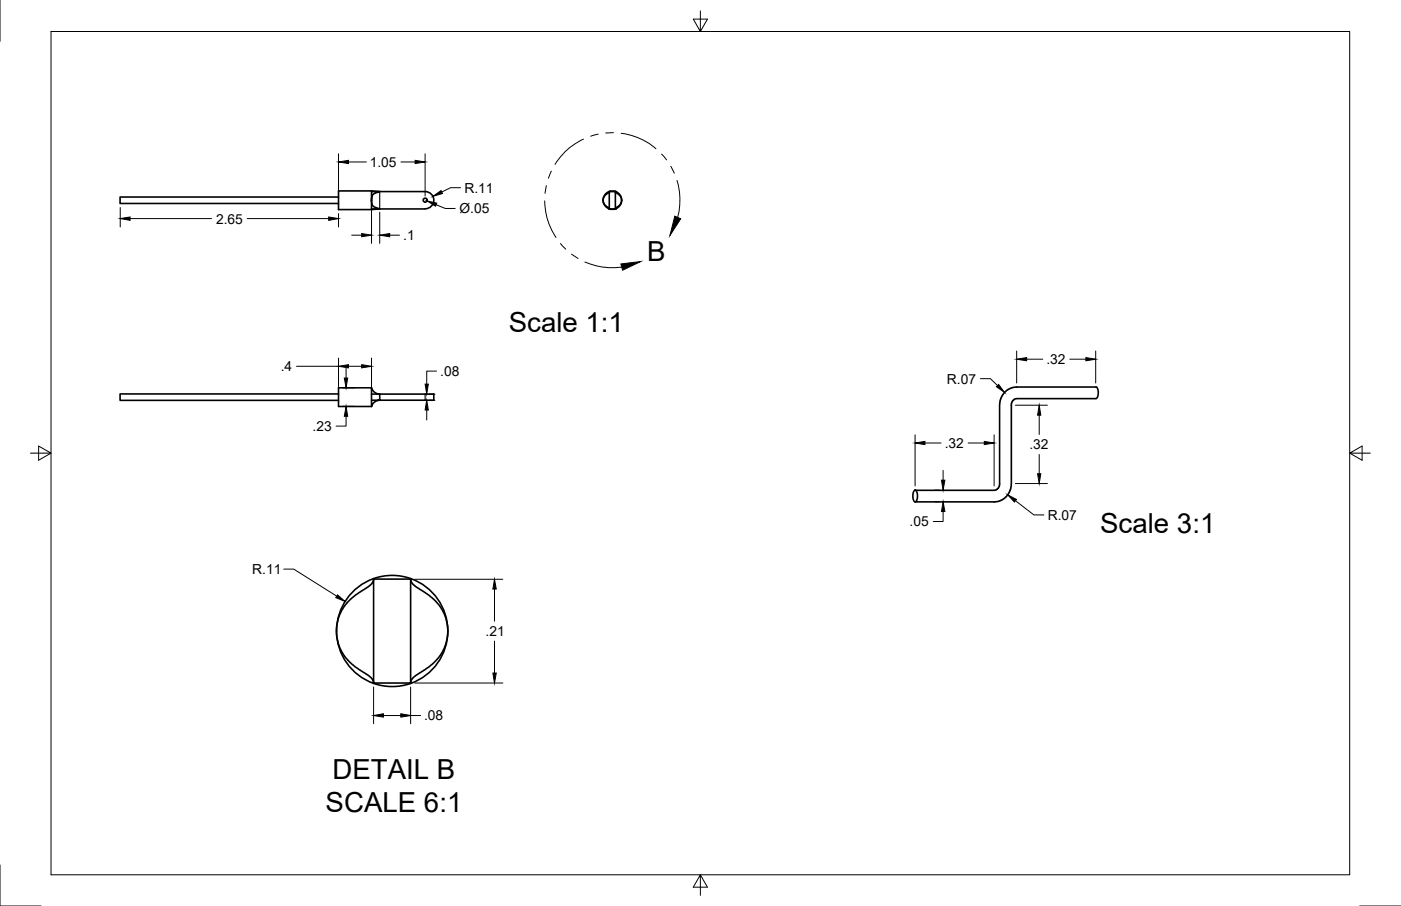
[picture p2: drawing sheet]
<svg xmlns="http://www.w3.org/2000/svg" width="432mm" height="279mm" viewBox="0 0 432 279" stroke-linecap="round" stroke-linejoin="round" font-family="sans-serif">
<!-- layer: Visible -->
<g fill="none" stroke="#000" stroke-width=".5">
<path d="M114.5 58.9h-10.2v5.7h10.2l2.5-.2-.8-.3a1.91 1.91 0 0 1-1.7-2.3M114.5 59.1h2.5l-.8 .3a1.91 1.91 0 0 0-1.7 2.4zM114.5 58.9l2.5 .2h14M114.5 58.9v.2M131 59.1a2.65 2.65 0 0 1 2.7 2.6 2.65 2.65 0 0 1-2.7 2.7M187.8 59.1l-1.7 1.5-.3 1 .3 1.3 1.7 1.5M187.8 59.1h1.9v5.3h-1.9zM189.7 59.1l1.6 1.5 .3 1-.3 1.3-1.6 1.5M104.3 60.8h-67.3v1.9h67.3M114.5 61.8v2.8M114.5 64.4h16.5M114.5 119.6l.3 .6a2.6 2.6 0 0 0 2.2 1.3h-2.5"/>
<path d="M114.5 119.6v3.8M114.5 119.6h-10.2v5.8h10.2M337.8 119.4h-24.8l-2.2 .6-1.1 .9-.7 .9-.9 2.4v25.4l-.4 .9-.5 .5-.7 .2h-24.5M337.8 119.3a2.64 2.64 0 0 1 0 3.6M104.3 121.5h-67.3v2h67.3M114.5 123.4h2.5l-.2 .1a2.51 2.51 0 0 0-2.3 1.9zM117 121.5h16.7v1.9h-16.7zM337.8 122.9h-24.5l-.7 .3-.5 .4-.4 1v25.4l-.9 2.3-.7 .9-1.1 .9-2.2 .7h-24.8M281.8 151.2h.3a2.64 2.64 0 0 1 0 3.6 2.74 2.74 0 0 1-.3-3.6zM115.1 178.4l-.1 .8-.5 1-5.1 3.4-3.1 3.1-.9 1.3-1.1 2.5-.6 3.5 .1 2.7 .5 2 1.7 3.4 2.6 2.8 5.9 4.2 .5 .9 .1 .8M115.1 178.6h11.5v32h-11.5zM126.6 178.6l.1 .6 .6 1 5 3.4 3.1 3.1 .9 1.3 1.1 2.5 .6 3.5-.1 2.7-.5 2-1.7 3.4-2.6 2.8-5.8 4.2-.6 .9-.1 .8"/>
<path d="M126.6 178.4v.2"/>
<circle cx="131" cy="61.7" r=".62"/>
<circle cx="188.7" cy="61.7" r="2.85"/>
<circle cx="120.9" cy="194.6" r="17.1"/>
</g>
<!-- layer: Visible Narrow -->
<path d="M117 59.3v4.9M131 121.6v1.7" fill="none" stroke="#000" stroke-width=".35"/>
<!-- layer: Visible -->
<g fill="#000">
<circle cx="187.8" cy="59.1" r=".25"/>
<circle cx="189.7" cy="59.1" r=".25"/>
<circle cx="187.8" cy="64.4" r=".25"/>
<circle cx="189.7" cy="64.4" r=".25"/>
</g>
<!-- layer: Border -->
<path d="M0 .1v12.6M15.7 9.7h400.3v260.1h-400.3zM215.9 3.4v6.3l-2.2-3.8h4.3l-2.1 3.8M9.4 139.7h6.3l-3.8-2.1v4.3l3.8-2.2M416 139.7l3.8 2.2v-4.3l-3.8 2.1h6.3M0 266.7v12.7h12.7M215.9 269.8l2.1 3.8h-4.3l2.2-3.8v6.3M419.1 279.4h12.6" fill="none" stroke="#000" stroke-width=".31"/>
<!-- layer: Dimensions -->
<g fill="none" stroke="#000" stroke-width=".31">
<path d="M104.3 47.4v15.9M107.4 49.9h5.5M123.6 49.9h4.3M131 47.4v13.1M141.9 57.9h-3l-2.8 1.3M37.1 64v6M40.1 67.4h25.1M76.2 67.4h25.1M104.3 65.9v4.1M108.4 72.5h3.1M114.5 63v12.1M117 65.4v9.7"/>
<path d="M120.1 72.5h3M134.4 63.1l2.8 1.2h3.1M91.4 113h12.9M104.3 110.4v13.7M105.6 119.6h3.6M106.7 113.5v3.1M107.4 113h4.1M114.5 110.4v11.8M134.5 114.4h-3v4.1M302.2 116.8h3.1l2.1 2.1M313.3 108.2v9.9M316.4 110.8h5"/>
<path d="M329.7 110.8h5M337.7 108.2v9.9M105.6 125.3h3.6M106.7 128.4v3h-3.1M131.5 126.4v3.1M132.3 121.5h1.7M132.3 123.4h1.7M282 134.1v15.8M285.1 136.6h4.9M298.4 136.6h5M306.4 134.1v15.8M312.9 125h9.9"/>
<path d="M320.3 128v6M288.1 151.2h1.3M288.1 154.7h1.3M290.7 157.8v3h-3.1M290.7 145.1v3M312.9 149.1h9.9M313 154.4l5.7 4.4h3M320.3 140.1v6M87.5 175.5h3l13.3 8.3M127.8 178.6h27.2M152.4 181.7v9.9M152.4 197.7v9.9"/>
<path d="M115.1 211.9v11.3M126.6 211.9v11.3M127.8 210.6h27.2M118.2 220.7h5.3M126.6 220.7h3"/>
</g>
<g fill="#000" stroke="#000" stroke-width=".31">
<path d="M104.3 49.9l3.1-.4v.9zM127.9 49.5l3.1 .4-3.1 .5zM133.4 60.6l2.5-1.8 .5 .9zM37.1 67.4l3-.5v1.1zM101.3 66.9l3 .5-3 .6zM111.5 72l3 .5-3 .5zM117 72.5l3.1-.5v1zM131.6 62l3 .6-.4 1zM106.1 116.6h1.1l-.5 3zM104.3 113l3.1-.5v1zM111.5 112.5l3 .5-3 .5zM131 118.5h1l-.5 3z"/>
<path d="M307.8 118.6l1.8 2.4-2.5-1.7zM313.3 110.8l3.1-.5v1zM334.7 110.3l3 .5-3 .5zM106.7 125.3l.5 3.1h-1.1zM131.5 123.4l.5 3h-1zM282 136.6l3.1-.5v1zM303.4 136.1l3 .5-3 .5zM320.3 125l.5 3h-1zM290.2 148.1h1l-.5 3.1zM290.7 154.7l.5 3.1h-1zM310.6 152.6l2.7 1.4-.7 .8zM319.8 146.1h1l-.5 3z"/>
<path d="M104 183.5l2.4 2-2.9-1.2zM152.4 178.6l.6 3.1h-1.1zM151.9 207.6h1.1l-.6 3zM115.1 220.7l3.1-.6v1.1zM123.5 220.1l3.1 .6-3.1 .5z"/>
</g>
<!-- layer: Annotations -->
<g fill="none" stroke="#000" stroke-width=".31">
<path d="M168.4 57.2l-.4 2.4M169.9 52.8l-.9 2.2M179.8 42.9a19.7 19.7 0 0 0-8.7 7.8M184.4 41.4l-2.3 .6M189.1 40.9l-2.4 .1M191.4 41.1a19.8 19.8 0 0 1 10.8 4.8M203.9 47.5l1.5 1.8M206.7 51.3l1.1 2.1M208.7 55.7a20.7 20.7 0 0 1 .2 11.4M167.9 62a20.1 20.1 0 0 0 3.5 11.2M172.7 75.1l1.7 1.7M176.2 78.4l2 1.3"/>
<path d="M180.3 80.8a21.1 21.1 0 0 0 11.3 1.6"/>
</g>
<path d="M208 66.7l1.8 .8-3.3 5.1zM191.4 81.4l6.1-.7-5.6 2.6z" fill="#000" stroke="#000" stroke-width=".31"/>
<g font-size="8.5">
<text x="199.5" y="80.5">B</text>
<text x="156.8" y="102.3">Scale 1:1</text>
<text x="339.1" y="164.3">Scale 3:1</text>
<text x="102.5" y="240.2">DETAIL B</text>
<text x="100.4" y="250.4">SCALE 6:1</text>
</g>
<g font-size="4.3">
<text x="114" y="51.4">1.05</text>
<text x="143.1" y="59.4">R.11</text>
<text x="141.6" y="65.7">Ø.05</text>
<text x="66.6" y="68.9">2.65</text>
<text x="124.3" y="74.1">.1</text>
<text x="322.5" y="112.3">.32</text>
<text x="86.5" y="114.5">.4</text>
<text x="135.7" y="115.9">.08</text>
<text x="291.9" y="118.3">R.07</text>
<text x="96.3" y="132.9">.23</text>
<text x="291.2" y="138.1">.32</text>
<text x="317.3" y="138.6">.32</text>
<text x="322.9" y="160.3">R.07</text>
<text x="280.4" y="162.3">.05</text>
<text x="77.7" y="177.1">R.11</text>
<text x="149.7" y="196.2">.21</text>
<text x="130.7" y="222.1">.08</text>
</g>
</svg>
